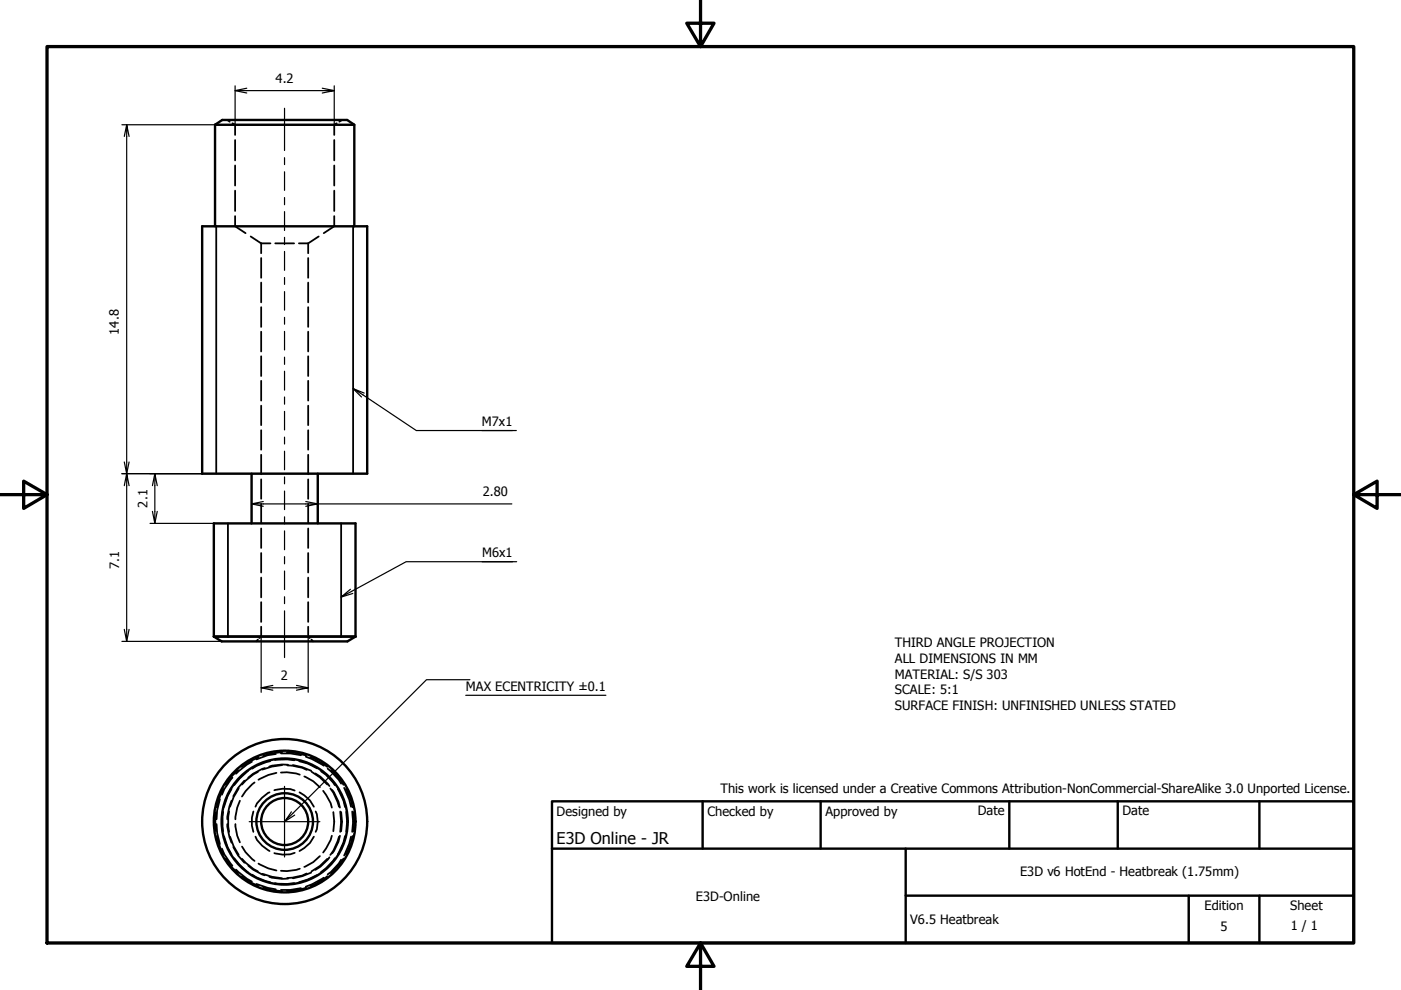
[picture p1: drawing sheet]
<svg xmlns="http://www.w3.org/2000/svg" width="297mm" height="210mm" viewBox="0 0 297 210" stroke-linecap="round" stroke-linejoin="round" font-family="sans-serif">
<!-- layer: Visible (ISO) -->
<g fill="none" stroke="#000" stroke-width=".51">
<path d="M45.6 26.5l1.5-1.1h26.5l1.5 1.1v21.5M45.6 26.5h29.5M45.6 26.5v21.5M42.9 48h35v52.4h-35zM53.3 100.4v10.6M67.4 100.4v10.6M45.3 135l1.7 1h26.7l1.7-1M45.3 135h30.1M45.3 135v-24h30.1v24"/>
<circle cx="60.4" cy="174.2" r="17.5"/>
<circle cx="60.4" cy="174.2" r="13.4"/>
<circle cx="60.4" cy="174.2" r="15"/>
<circle cx="60.4" cy="174.2" r="5"/>
<circle cx="60.4" cy="174.2" r="6"/>
</g>
<!-- layer: Hidden (ISO) -->
<g fill="none" stroke="#000" stroke-width=".38">
<path d="M48.2 25.4l.5 .4M49.3 26.1l.5 .4v2.1M49.8 29.7v4.3M49.8 35.1v4.2M70.9 29.7v4.3M70.9 35.1v4.2M71.4 26.1l-.5 .4v2.1M72.5 25.4l-.6 .4M49.8 40.4v4.3M49.8 45.8v2.2l2.3 1.4M53.1 50.1l2.3 1.5M55.4 51.6h1.9"/>
<path d="M55.4 51.6v2.1M55.4 54.7v4.2M55.4 59.9v4.2M58.4 51.6h4M63.4 51.6h1.9M65.3 51.6v2.1M65.3 54.7v4.2M65.3 59.9v4.2M67.6 50.1l-2.3 1.5M70.9 40.4v4.3M70.9 45.8v2.2l-2.3 1.4M55.4 65.1v4.2"/>
<path d="M55.4 70.3v4.2M55.4 75.5v4.2M65.3 65.1v4.2M65.3 70.3v4.2M65.3 75.5v4.2M55.4 80.7v4.2M55.4 86v4.1M55.4 91.2v4.1M55.4 96.4v4.2M65.3 80.7v4.2M65.3 86v4.1M65.3 91.2v4.1"/>
<path d="M65.3 96.4v4.2M55.4 101.6v4.2M55.4 106.8v4.2M55.4 112v4.2M55.4 117.3v4.1M65.3 101.6v4.2M65.3 106.8v4.2M65.3 112v4.2M65.3 117.3v4.1M54.7 135.6l-.3 .4M55.4 122.5v4.2M55.4 127.7v4.2"/>
<path d="M55.4 132.9v2.1l-.4 .3M65.3 122.5v4.2M65.3 127.7v4.2M65.3 132.9v2.1l.4 .3M66 135.6l.4 .4M58.5 159.9l-1.7 .2-2.4 .9M59.6 159.7h1.9l2.3 .4M59.8 159.5l-2.4 .2-1.6 .5M60.8 159.5h1.3l2.8 .7M45.8 172.2l-.1 .8 .1 3.2M45.9 174.7l.1 1.9 .6 2.4M46 177.3l.8 2.7 .6 1.1"/>
<path d="M46.6 169.5l-.6 2.3-.1 1.9M47.1 179.9l.5 1.2 1.7 2.5M47.3 172.1l-.1 1 .1 3.1M47.4 167.3l-.6 1.1-.8 2.8M47.5 177.3l.8 2.4 .8 1.4M48.2 174.7l.4 2.8 .5 1.2M48.6 172.1l-.2 1v2.2l.2 1.1M48.8 177.4l.7 2 1.1 1.9M49.1 167.3l-.8 1.5-.8 2.3M49.1 169.8l-.5 1.2-.4 2.7M49.3 164.9l-1.7 2.4-.5 1.2M49.5 179.6l1 1.8 1.3 1.5"/>
<path d="M49.9 174.7l.4 2.5 .6 1.4M50.5 163.3l-1.2 1.1-1.5 2M50.6 167.2l-1.1 1.8-.7 2M50.9 169.8l-.6 1.4-.4 2.5M51.3 179.5l.8 1.2 1.9 1.8M51.8 165.5l-1.3 1.5-1 1.8M52.6 163.5l-1.8 1.6-1.1 1.4M53.4 161.5l-1 .6-2.4 2M53.7 172.1l-.3 1.3v1.6l.3 1.4M54 165.9l-1.9 1.8-.8 1.2M54.2 177.4a6.9 6.9 0 0 0 2.9 3M54.7 163.7l-1 .5-1.6 1.3-.8 .8"/>
<path d="M54.8 160.6l-1.8 .9-1.8 1.1M56.1 162.8l-2.4 1.3-1.1 .8M57.1 168a6.9 6.9 0 0 0-2.9 3M57.3 161.4l-2.9 1-.9 .6M58.2 167.5a6.8 6.8 0 0 1 4.3 .1M58.3 161.1l2.6-.1 1.5 .2M58.6 163.9l-1.7 .4-2.1 1M59.6 163.8l1.2-.1 2 .3 .8 .2M59.8 162.2l-2.1 .3-2.1 .7M60.9 162.3h1.1l2.1 .5 .9 .4M61.1 162.2l-1.3-.1-2.7 .4M62.1 162.2l2 .5 1.9 .7"/>
<path d="M63.4 161.4l1.9 .5 1.9 1M63.5 168l1 .6 1.2 1.1 .8 1.3M64.5 164.6l1.9 1 1.4 1.3M64.8 160.4l1.4 .5 2.4 1.4M65.8 160.6l.9 .3 2.7 1.7M66 163.6l1.8 1.2 1.6 1.5M66.5 177.4l-.8 1.3-1.2 1.1-1 .6M66.9 164l1 .7 1.9 2M66.9 172.1a5.5 5.5 0 0 1 0 4.3M68.1 163.5l1 .7 1.9 2.3M68.5 167.7l1.6 2.6 .3 .9M69.5 163l2.3 2.3 .5 .9"/>
<path d="M70 167.2l.7 .9 1.2 2.9M70.2 163.3l1.9 2 .7 1.1M70.4 177.2l-.3 .9-1.6 2.7M70.4 167.5l1.4 2.5 .3 1.2M70.7 172.2a10.9 10.9 0 0 1 0 4M71.6 167.3l1.2 2.5 .4 1.3M71.9 177.4l-1.2 3-.7 .9M72.1 177.2l-.3 1.3-1.4 2.4M72.1 172.1l.2 2.1-.2 2.2M72.3 172.2l.2 2-.2 2M73 167l1 2.5 .4 1.5M73.2 177.3l-.4 1.3-1.2 2.5"/>
<path d="M73.3 167.3l1.1 2.2 .3 1.7M73.4 172.1l.2 2.1-.2 2.1M74.4 177.4l-.4 1.5-1 2.5M74.7 172.1l.2 2.1-.2 2.2M74.7 177.3l-.3 1.6-1.1 2.2M74.9 172.2l.2 2-.2 2M47.8 182l1.5 2 1.2 1.1M49.7 182l1.1 1.4 1.8 1.5M50 184.4l2.4 1.9 1 .6M51.2 185.8l1.8 1.2 1.8 .9M51.3 182.1l.8 .8 1.6 1.3 1 .6M52.6 183.6l1.1 .8 2.4 1.2"/>
<path d="M53.5 185.5l.9 .5 2.9 1M54.4 187.4l2.4 .8 1.7 .4M54.8 183.1l2.1 1 1.7 .5M55.6 185.3l2.1 .6 2.1 .3M55.8 188.2l1.6 .5 2.4 .2M57.1 185.9l2.7 .4h1.3M58.3 187.2l2.6 .2 1.5-.2M62.5 180.8a6.8 6.8 0 0 1-4.3 .1M63.6 184.2l-.8 .2-2 .3-1.2-.1M63.8 188.3l-2.3 .4h-1.9M64.9 188.2l-2.8 .7h-1.3M65 185.2l-.9 .4-2.1 .5-1.1 .1"/>
<path d="M66 185l-1.9 .8-2 .4M67.2 185.5l-1.9 1-1.9 .5M67.8 181.5l-1.4 1.3-1.9 1M68.6 186.1l-2.4 1.4-1.4 .5M69.4 185.8l-2.7 1.8-.9 .3M69.4 182.1l-1.6 1.5-1.8 1.2M69.8 181.8l-1.9 1.9-1 .7M71 182l-1.9 2.1-1 .8M72.3 182.3l-.5 .8-1.6 1.8-.7 .5M72.8 182l-.7 1-1.9 2.1"/>
</g>
<!-- layer: Visible Narrow (ISO) -->
<path d="M45.8 48v52.4M74.9 48v52.4M48.3 111v24M72.3 111v24" fill="none" stroke="#000" stroke-width=".38"/>
<!-- layer: Border (ISO) -->
<path d="M148.5 -.1v10l-2.9-5h5.8l-2.9 5M10 9.9h277v190h-277zM0 104.9h10l-5-2.9v5.8l5-2.9M287 104.9l5 2.9v-5.8l-5 2.9h10M148.5 199.9l2.9 5h-5.8l2.9-5v10" fill="none" stroke="#000" stroke-width=".7"/>
<!-- layer: Title (ISO) -->
<path d="M117 169.9h170v30h-170zM117 179.9h170M149 169.9v10M174 169.9v10M192 179.9v20M214 169.9v10M237 169.9v10M267 169.9v10M192 189.9h95M252 189.9v10M267 189.9v10" fill="none" stroke="#000" stroke-width=".51"/>
<!-- layer: Dimension (ISO) -->
<g fill="none" stroke="#000" stroke-width=".25">
<path d="M49.8 19.2l2.5 .5M49.8 18.2v8.3M52.3 18.7l-2.5 .5h21.1l-2.6 .5M68.3 18.7l2.6 .5M70.9 18.2v8.3M25.8 26.5h34.5M26.9 26.5l-.5 2.4M27.4 28.9l-.5-2.4v73.9l-.5-2.4M60.5 26.5h14.6M27.4 98l-1 5M25.8 100.4h17.1M27.4 103l-.5-2.6v35.6l-.5-2.6"/>
<path d="M31.8 111h13.5M32.8 100.4l-.5 2.6M33.3 103l-.5-2.6v10.6l-.5-2.6M33.3 108.4l-.5 2.6M53.3 106.8l2.5 .6M55.8 106.3l-2.5 .5h14.1l-2.6 .6M64.8 106.3l2.6 .5h41.1M25.8 136h21.2M27.4 133.4l-.5 2.6M55.4 135v11.8M65.3 135v11.8M55.4 145.8l2.4 .5"/>
<path d="M57.8 145.3l-2.4 .5h9.9l-2.4 .5M62.9 145.3l2.4 .5"/>
</g>
<!-- layer: Symbol (ISO) -->
<path d="M74.9 82.4l1.7 1.8M77.2 83.3l-2.3-.9 13.4 8.9h21.2M102.2 91.3h6.4M102.2 119.1h6.5M109.5 119.1h-23.4l-13.8 7.5 2-1.7M74.8 125.8l-2.5 .8M98.7 147.4h29.8M99.6 144.1h-9.2l-29.9 30 1.3-2M62.5 172.8l-2 1.3" fill="none" stroke="#000" stroke-width=".25"/>
<!-- layer: Centerline (ISO) -->
<g fill="none" stroke="#000" stroke-width=".25">
<path d="M60.3 23v8.9M60.3 33.4v1.5M60.3 36.4v4M60.3 41.9v1.5M60.3 44.9v4M60.3 50.3v1.6M60.3 53.3v4M60.3 58.8v1.5M60.3 61.8v4M60.3 67.3v1.4M60.3 70.3v3.9M60.3 75.7v1.6"/>
<path d="M60.3 78.7v4M60.3 84.2v1.5M60.3 87.2v4M60.3 92.7v1.4M60.3 95.7v3.9M60.3 101.1v1.5M60.3 104.1v3.9M60.3 109.6v1.5M60.3 112.6v4M60.3 118v1.5M60.3 129.5v9.9M60.3 121.1v3.9"/>
<path d="M60.3 126.5v1.5"/>
</g>
<!-- layer: Center Mark (ISO) -->
<path d="M52.8 174.2h15M60.3 166.7v15" fill="none" stroke="#000" stroke-width=".25"/>
<text font-size="3.4" x="118" y="178.9">E3D Online - JR</text>
<g font-size="2.7">
<text x="58.4" y="17.6">4.2</text>
<text x="25.2" y="71" transform="rotate(-90 25.2 71)">14.8</text>
<text x="102.2" y="90.3">M7x1</text>
<text x="31.2" y="107.6" transform="rotate(-90 31.2 107.6)">2.1</text>
<text x="102.4" y="105.2">2.80</text>
<text x="102.2" y="118.1">M6x1</text>
<text x="25.3" y="120.6" transform="rotate(-90 25.3 120.6)">7.1</text>
<text x="189.7" y="137.3">THIRD ANGLE PROJECTION</text>
<text x="189.7" y="140.6">ALL DIMENSIONS IN MM</text>
<text x="189.7" y="143.9">MATERIAL: S/S 303</text>
<text x="59.6" y="144.2">2</text>
<text x="98.7" y="146.5">MAX ECENTRICITY ±0.1</text>
<text x="189.7" y="147.2">SCALE: 5:1</text>
<text x="189.7" y="150.5">SURFACE FINISH: UNFINISHED UNLESS STATED</text>
<text x="118" y="173">Designed by</text>
<text x="150" y="173">Checked by</text>
<text x="152.8" y="168.1">This work is licensed under a Creative Commons Attribution-NonCommercial-ShareAlike 3.0 Unported License.</text>
<text x="175" y="173">Approved by</text>
<text x="207.3" y="172.9">Date</text>
<text x="238" y="172.9">Date</text>
<text x="216.3" y="185.6">E3D v6 HotEnd - Heatbreak (1.75mm)</text>
<text x="147.5" y="191">E3D-Online</text>
<text x="193" y="195.9">V6.5 Heatbreak</text>
<text x="255.4" y="193">Edition</text>
<text x="258.8" y="197.4">5</text>
<text x="273.6" y="193">Sheet</text>
<text x="273.7" y="197.2">1 / 1</text>
</g>
</svg>
